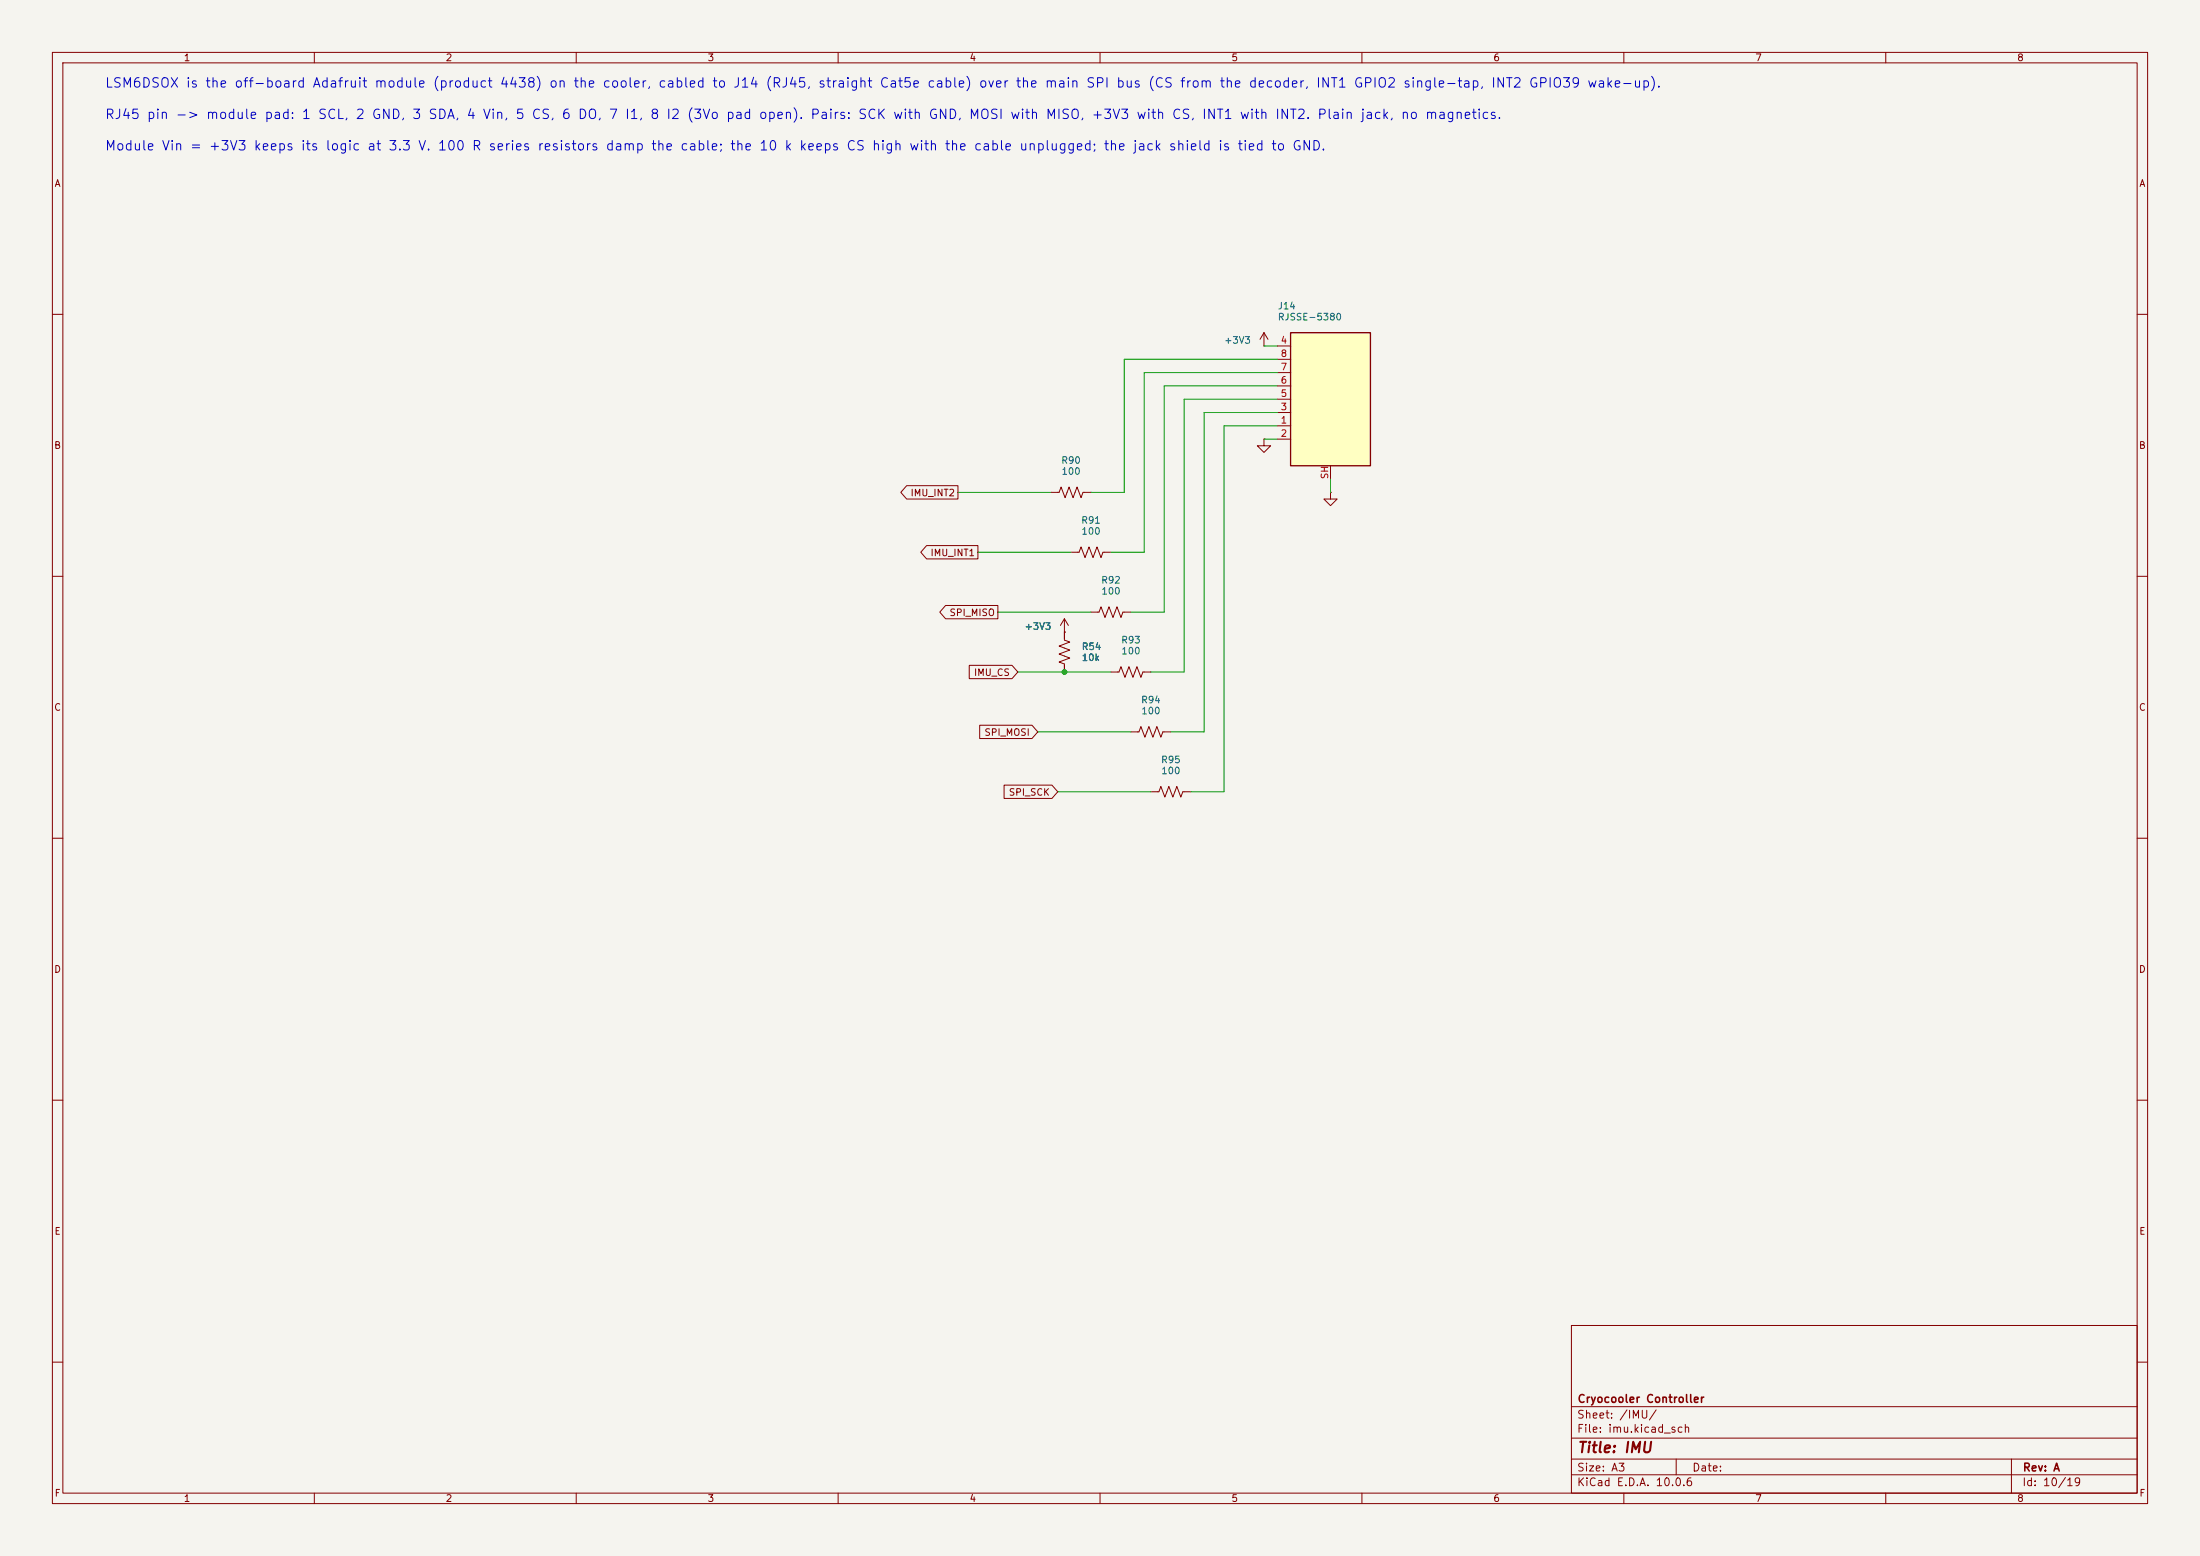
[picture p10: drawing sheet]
(kicad_sch
 (version 20260306)
 (generator "eeschema")
 (generator_version "10.0")
 (paper "A3")
 (title_block
  (title "IMU")
  (rev "A")
  (company "Cryocooler Controller"))
 (lib_symbols
  (symbol "Device:R_US"
   (pin_numbers (hide yes))
   (pin_names
    (offset 0)) (exclude_from_sim no) (in_bom yes) (on_board yes)
   (in_pos_files yes)
   (duplicate_pin_numbers_are_jumpers no)
   (property "Reference" "R" (at 2.54 0 90) (show_name no) (do_not_autoplace no) (effects (font (size 1.27 1.27))))
   (property "Value" "R_US" (at -2.54 0 90) (show_name no) (do_not_autoplace no) (effects (font (size 1.27 1.27))))
   (property "Footprint" "" (at 1.016 -0.254 90) (show_name no) (do_not_autoplace no) (hide yes) (effects (font (size 1.27 1.27))))
   (property "Datasheet" "" (at 0 0 0) (show_name no) (do_not_autoplace no) (hide yes) (effects (font (size 1.27 1.27))))
   (property "Description" "Resistor, US symbol" (at 0 0 0) (show_name no) (do_not_autoplace no) (hide yes) (effects (font (size 1.27 1.27))))
   (symbol "R_US_0_1"
    (polyline (pts (xy 0 2.286) (xy 0 2.54)) (stroke (width 0) (type default)) (fill (type none)))
    (polyline (pts (xy 0 2.286) (xy 1.016 1.905) (xy 0 1.524) (xy -1.016 1.143) (xy 0 0.762)) (stroke (width 0) (type default)) (fill (type none)))
    (polyline (pts (xy 0 0.762) (xy 1.016 0.381) (xy 0 0) (xy -1.016 -0.381) (xy 0 -0.762)) (stroke (width 0) (type default)) (fill (type none)))
    (polyline (pts (xy 0 -0.762) (xy 1.016 -1.143) (xy 0 -1.524) (xy -1.016 -1.905) (xy 0 -2.286)) (stroke (width 0) (type default)) (fill (type none)))
    (polyline (pts (xy 0 -2.286) (xy 0 -2.54)) (stroke (width 0) (type default)) (fill (type none))))
   (symbol "R_US_1_1"
    (pin passive line (at 0 3.81 270) (length 1.27) (name "" (effects (font (size 1.27 1.27)))) (number "1" (effects (font (size 1.27 1.27)))))
    (pin passive line (at 0 -3.81 90) (length 1.27) (name "" (effects (font (size 1.27 1.27)))) (number "2" (effects (font (size 1.27 1.27))))))
   (embedded_fonts no))
  (symbol "cryocooler:8P8C_Shielded_Rails_At_Ends"
   (pin_names
    (offset 1.016)) (exclude_from_sim no) (in_bom yes) (on_board yes)
   (in_pos_files yes)
   (duplicate_pin_numbers_are_jumpers no)
   (property "Reference" "J" (at 7.62 15.24 0) (show_name no) (do_not_autoplace no) (effects (font (size 1.27 1.27)) (justify left)))
   (property "Value" "8P8C_Shielded_Rails_At_Ends" (at -7.62 15.24 0) (show_name no) (do_not_autoplace no) (effects (font (size 1.27 1.27)) (justify left)))
   (property "Footprint" "" (at 0 0 0) (show_name no) (do_not_autoplace no) (hide yes) (effects (font (size 1.27 1.27))))
   (property "Datasheet" "" (at 0 0 0) (show_name no) (do_not_autoplace no) (hide yes) (effects (font (size 1.27 1.27))))
   (property "Description" "RJ connector, 8P8C (8 positions 8 connected), RJ31/RJ32/RJ33/RJ34/RJ35/RJ41/RJ45/RJ49/RJ61, Shielded" (at 0 0 0) (show_name no) (do_not_autoplace no) (hide yes) (effects (font (size 1.27 1.27))))
   (symbol "8P8C_Shielded_Rails_At_Ends_0_1"
    (rectangle (start -7.62 12.7) (end 7.62 -12.7) (stroke (width 0.254) (type default)) (fill (type background))))
   (symbol "8P8C_Shielded_Rails_At_Ends_1_1"
    (pin passive line (at 10.16 -5.08 180) (length 2.54) (name "" (effects (font (size 1.27 1.27)))) (number "1" (effects (font (size 1.27 1.27)))))
    (pin passive line (at 10.16 -7.62 180) (length 2.54) (name "" (effects (font (size 1.27 1.27)))) (number "2" (effects (font (size 1.27 1.27)))))
    (pin passive line (at 10.16 -2.54 180) (length 2.54) (name "" (effects (font (size 1.27 1.27)))) (number "3" (effects (font (size 1.27 1.27)))))
    (pin passive line (at 10.16 10.16 180) (length 2.54) (name "" (effects (font (size 1.27 1.27)))) (number "4" (effects (font (size 1.27 1.27)))))
    (pin passive line (at 10.16 0 180) (length 2.54) (name "" (effects (font (size 1.27 1.27)))) (number "5" (effects (font (size 1.27 1.27)))))
    (pin passive line (at 10.16 2.54 180) (length 2.54) (name "" (effects (font (size 1.27 1.27)))) (number "6" (effects (font (size 1.27 1.27)))))
    (pin passive line (at 10.16 5.08 180) (length 2.54) (name "" (effects (font (size 1.27 1.27)))) (number "7" (effects (font (size 1.27 1.27)))))
    (pin passive line (at 10.16 7.62 180) (length 2.54) (name "" (effects (font (size 1.27 1.27)))) (number "8" (effects (font (size 1.27 1.27)))))
    (pin passive line (at 0 -15.24 90) (length 2.54) (name "" (effects (font (size 1.27 1.27)))) (number "SH" (effects (font (size 1.27 1.27))))))
   (embedded_fonts no))
  (symbol "power:+3V3"
   (power global)
   (pin_numbers (hide yes))
   (pin_names
    (offset 0) (hide yes)) (exclude_from_sim no) (in_bom yes) (on_board yes)
   (in_pos_files yes)
   (duplicate_pin_numbers_are_jumpers no)
   (property "Reference" "#PWR" (at 0 -3.81 0) (show_name no) (do_not_autoplace no) (hide yes) (effects (font (size 1.27 1.27))))
   (property "Value" "+3V3" (at 0 3.556 0) (show_name no) (do_not_autoplace no) (effects (font (size 1.27 1.27))))
   (property "Footprint" "" (at 0 0 0) (show_name no) (do_not_autoplace no) (hide yes) (effects (font (size 1.27 1.27))))
   (property "Datasheet" "" (at 0 0 0) (show_name no) (do_not_autoplace no) (hide yes) (effects (font (size 1.27 1.27))))
   (property "Description" "Power symbol creates a global label with name \"+3V3\"" (at 0 0 0) (show_name no) (do_not_autoplace no) (hide yes) (effects (font (size 1.27 1.27))))
   (symbol "+3V3_0_1"
    (polyline (pts (xy -0.762 1.27) (xy 0 2.54)) (stroke (width 0) (type default)) (fill (type none)))
    (polyline (pts (xy 0 2.54) (xy 0.762 1.27)) (stroke (width 0) (type default)) (fill (type none)))
    (polyline (pts (xy 0 0) (xy 0 2.54)) (stroke (width 0) (type default)) (fill (type none))))
   (symbol "+3V3_1_1"
    (pin power_in line (at 0 0 90) (length 0) (name "" (effects (font (size 1.27 1.27)))) (number "1" (effects (font (size 1.27 1.27))))))
   (embedded_fonts no))
  (symbol "power:GND"
   (power global)
   (pin_numbers (hide yes))
   (pin_names
    (offset 0) (hide yes)) (exclude_from_sim no) (in_bom yes) (on_board yes)
   (in_pos_files yes)
   (duplicate_pin_numbers_are_jumpers no)
   (property "Reference" "#PWR" (at 0 -6.35 0) (show_name no) (do_not_autoplace no) (hide yes) (effects (font (size 1.27 1.27))))
   (property "Value" "GND" (at 0 -3.81 0) (show_name no) (do_not_autoplace no) (effects (font (size 1.27 1.27))))
   (property "Footprint" "" (at 0 0 0) (show_name no) (do_not_autoplace no) (hide yes) (effects (font (size 1.27 1.27))))
   (property "Datasheet" "" (at 0 0 0) (show_name no) (do_not_autoplace no) (hide yes) (effects (font (size 1.27 1.27))))
   (property "Description" "Power symbol creates a global label with name \"GND\" , ground" (at 0 0 0) (show_name no) (do_not_autoplace no) (hide yes) (effects (font (size 1.27 1.27))))
   (symbol "GND_0_1"
    (polyline (pts (xy 0 0) (xy 0 -1.27) (xy 1.27 -1.27) (xy 0 -2.54) (xy -1.27 -1.27) (xy 0 -1.27)) (stroke (width 0) (type default)) (fill (type none))))
   (symbol "GND_1_1"
    (pin power_in line (at 0 0 270) (length 0) (name "" (effects (font (size 1.27 1.27)))) (number "1" (effects (font (size 1.27 1.27))))))
   (embedded_fonts no)))
 (text "Module Vin = +3V3 keeps its logic at 3.3 V. 100 R series resistors damp the cable; the 10 k keeps CS high with the cable unplugged; the jack shield is tied to GND."
  (exclude_from_sim no)
  (at 20 27 0)
  (effects (font (size 1.8 1.8)) (justify left top)))
 (text "LSM6DSOX is the off-board Adafruit module (product 4438) on the cooler, cabled to J14 (RJ45, straight Cat5e cable) over the main SPI bus (CS from the decoder, INT1 GPIO2 single-tap, INT2 GPIO39 wake-up)."
  (exclude_from_sim no)
  (at 20 15 0)
  (effects (font (size 1.8 1.8)) (justify left top)))
 (text "RJ45 pin -> module pad: 1 SCL, 2 GND, 3 SDA, 4 Vin, 5 CS, 6 DO, 7 I1, 8 I2 (3Vo pad open). Pairs: SCK with GND, MOSI with MISO, +3V3 with CS, INT1 with INT2. Plain jack, no magnetics."
  (exclude_from_sim no)
  (at 20 21 0)
  (effects (font (size 1.8 1.8)) (justify left top)))
 (junction
  (at 203.2 128.27)
  (diameter 0)
  (color 0 0 0 0))
 (wire
  (pts (xy 208.28 93.98) (xy 214.63 93.98))
  (stroke (width 0) (type default)))
 (wire
  (pts (xy 223.52 139.7) (xy 229.87 139.7))
  (stroke (width 0) (type default)))
 (wire
  (pts (xy 214.63 68.58) (xy 243.84 68.58))
  (stroke (width 0) (type default)))
 (wire
  (pts (xy 226.06 76.2) (xy 243.84 76.2))
  (stroke (width 0) (type default)))
 (wire
  (pts (xy 198.12 139.7) (xy 215.9 139.7))
  (stroke (width 0) (type default)))
 (wire
  (pts (xy 222.25 73.66) (xy 243.84 73.66))
  (stroke (width 0) (type default)))
 (wire
  (pts (xy 212.09 105.41) (xy 218.44 105.41))
  (stroke (width 0) (type default)))
 (wire
  (pts (xy 215.9 116.84) (xy 222.25 116.84))
  (stroke (width 0) (type default)))
 (wire
  (pts (xy 227.33 151.13) (xy 233.68 151.13))
  (stroke (width 0) (type default)))
 (wire
  (pts (xy 186.69 105.41) (xy 204.47 105.41))
  (stroke (width 0) (type default)))
 (wire
  (pts (xy 218.44 71.12) (xy 218.44 105.41))
  (stroke (width 0) (type default)))
 (wire
  (pts (xy 241.3 66.04) (xy 243.84 66.04))
  (stroke (width 0) (type default)))
 (wire
  (pts (xy 229.87 78.74) (xy 243.84 78.74))
  (stroke (width 0) (type default)))
 (wire
  (pts (xy 194.31 128.27) (xy 203.2 128.27))
  (stroke (width 0) (type default)))
 (wire
  (pts (xy 254 91.44) (xy 254 93.98))
  (stroke (width 0) (type default)))
 (wire
  (pts (xy 214.63 68.58) (xy 214.63 93.98))
  (stroke (width 0) (type default)))
 (wire
  (pts (xy 203.2 128.27) (xy 212.09 128.27))
  (stroke (width 0) (type default)))
 (wire
  (pts (xy 222.25 73.66) (xy 222.25 116.84))
  (stroke (width 0) (type default)))
 (wire
  (pts (xy 201.93 151.13) (xy 219.71 151.13))
  (stroke (width 0) (type default)))
 (wire
  (pts (xy 182.88 93.98) (xy 200.66 93.98))
  (stroke (width 0) (type default)))
 (wire
  (pts (xy 229.87 78.74) (xy 229.87 139.7))
  (stroke (width 0) (type default)))
 (wire
  (pts (xy 233.68 81.28) (xy 233.68 151.13))
  (stroke (width 0) (type default)))
 (wire
  (pts (xy 226.06 76.2) (xy 226.06 128.27))
  (stroke (width 0) (type default)))
 (wire
  (pts (xy 241.3 83.82) (xy 243.84 83.82))
  (stroke (width 0) (type default)))
 (wire
  (pts (xy 233.68 81.28) (xy 243.84 81.28))
  (stroke (width 0) (type default)))
 (wire
  (pts (xy 190.5 116.84) (xy 208.28 116.84))
  (stroke (width 0) (type default)))
 (wire
  (pts (xy 219.71 128.27) (xy 226.06 128.27))
  (stroke (width 0) (type default)))
 (wire
  (pts (xy 218.44 71.12) (xy 243.84 71.12))
  (stroke (width 0) (type default)))
 (global_label "SPI_SCK"
  (shape input)
  (at 201.93 151.13 180)
  (fields_autoplaced yes)
  (effects (font (size 1.27 1.27)) (justify right))
  (property "Intersheetrefs" "${INTERSHEET_REFS}" (at 201.93 151.13 0) (hide yes) (show_name no) (do_not_autoplace no) (effects (font (size 1.27 1.27)) (justify right))))
 (global_label "IMU_INT2"
  (shape output)
  (at 182.88 93.98 180)
  (fields_autoplaced yes)
  (effects (font (size 1.27 1.27)) (justify right))
  (property "Intersheetrefs" "${INTERSHEET_REFS}" (at 182.88 93.98 0) (hide yes) (show_name no) (do_not_autoplace no) (effects (font (size 1.27 1.27)) (justify right))))
 (global_label "SPI_MOSI"
  (shape input)
  (at 198.12 139.7 180)
  (fields_autoplaced yes)
  (effects (font (size 1.27 1.27)) (justify right))
  (property "Intersheetrefs" "${INTERSHEET_REFS}" (at 198.12 139.7 0) (hide yes) (show_name no) (do_not_autoplace no) (effects (font (size 1.27 1.27)) (justify right))))
 (global_label "IMU_INT1"
  (shape output)
  (at 186.69 105.41 180)
  (fields_autoplaced yes)
  (effects (font (size 1.27 1.27)) (justify right))
  (property "Intersheetrefs" "${INTERSHEET_REFS}" (at 186.69 105.41 0) (hide yes) (show_name no) (do_not_autoplace no) (effects (font (size 1.27 1.27)) (justify right))))
 (global_label "IMU_CS"
  (shape input)
  (at 194.31 128.27 180)
  (fields_autoplaced yes)
  (effects (font (size 1.27 1.27)) (justify right))
  (property "Intersheetrefs" "${INTERSHEET_REFS}" (at 194.31 128.27 0) (hide yes) (show_name no) (do_not_autoplace no) (effects (font (size 1.27 1.27)) (justify right))))
 (global_label "SPI_MISO"
  (shape output)
  (at 190.5 116.84 180)
  (fields_autoplaced yes)
  (effects (font (size 1.27 1.27)) (justify right))
  (property "Intersheetrefs" "${INTERSHEET_REFS}" (at 190.5 116.84 0) (hide yes) (show_name no) (do_not_autoplace no) (effects (font (size 1.27 1.27)) (justify right))))
 (symbol
  (lib_id "power:GND")
  (at 241.3 83.82 0)
  (unit 1)
  (body_style 1)
  (exclude_from_sim no)
  (in_bom no)
  (on_board no)
  (in_pos_files yes)
  (dnp no)
  (property "Reference" "#PWR191" (at 241.3 83.82 0) (hide yes) (show_name no) (do_not_autoplace no) (effects (font (size 1.27 1.27))))
  (property "Value" "GND" (at 241.3 83.82 0) (hide yes) (show_name no) (do_not_autoplace no) (effects (font (size 1.27 1.27))))
  (property "Footprint" "" (at 241.3 83.82 0) (hide yes) (show_name no) (do_not_autoplace no) (effects (font (size 1.27 1.27))))
  (property "Datasheet" "" (at 241.3 83.82 0) (hide yes) (show_name no) (do_not_autoplace no) (effects (font (size 1.27 1.27))))
  (property "Description" "Power symbol creates a global label with name \\\"GND\\\" , ground" (at 241.3 83.82 0) (hide yes) (show_name no) (do_not_autoplace no) (effects (font (size 1.27 1.27))))
  (pin "1"))
 (symbol
  (lib_id "Device:R_US")
  (at 215.9 128.27 90)
  (unit 1)
  (body_style 1)
  (exclude_from_sim no)
  (in_bom yes)
  (on_board yes)
  (in_pos_files yes)
  (dnp no)
  (property "Reference" "R93" (at 215.9 122.154 270) (show_name no) (do_not_autoplace no) (effects (font (size 1.27 1.27))))
  (property "Value" "100" (at 215.9 124.254 270) (show_name no) (do_not_autoplace no) (effects (font (size 1.27 1.27))))
  (property "Footprint" "Resistor_SMD:R_0402_1005Metric" (at 215.9 128.27 0) (hide yes) (show_name no) (do_not_autoplace no) (effects (font (size 1.27 1.27))))
  (property "Datasheet" "https://www.digikey.com/en/products/result?keywords=RC0402FR-07100RL" (at 215.9 128.27 0) (hide yes) (show_name no) (do_not_autoplace no) (effects (font (size 1.27 1.27))))
  (property "Description" "Resistor, US symbol" (at 215.9 128.27 0) (hide yes) (show_name no) (do_not_autoplace no) (effects (font (size 1.27 1.27))))
  (property "Product" "https://www.digikey.com/en/products/result?keywords=RC0402FR-07100RL" (at 215.9 128.27 0) (hide yes) (show_name no) (do_not_autoplace no) (effects (font (size 1.27 1.27))))
  (pin "1")
  (pin "2"))
 (symbol
  (lib_id "Device:R_US")
  (at 219.71 139.7 90)
  (unit 1)
  (body_style 1)
  (exclude_from_sim no)
  (in_bom yes)
  (on_board yes)
  (in_pos_files yes)
  (dnp no)
  (property "Reference" "R94" (at 219.71 133.584 270) (show_name no) (do_not_autoplace no) (effects (font (size 1.27 1.27))))
  (property "Value" "100" (at 219.71 135.684 270) (show_name no) (do_not_autoplace no) (effects (font (size 1.27 1.27))))
  (property "Footprint" "Resistor_SMD:R_0402_1005Metric" (at 219.71 139.7 0) (hide yes) (show_name no) (do_not_autoplace no) (effects (font (size 1.27 1.27))))
  (property "Datasheet" "https://www.digikey.com/en/products/result?keywords=RC0402FR-07100RL" (at 219.71 139.7 0) (hide yes) (show_name no) (do_not_autoplace no) (effects (font (size 1.27 1.27))))
  (property "Description" "Resistor, US symbol" (at 219.71 139.7 0) (hide yes) (show_name no) (do_not_autoplace no) (effects (font (size 1.27 1.27))))
  (property "Product" "https://www.digikey.com/en/products/result?keywords=RC0402FR-07100RL" (at 219.71 139.7 0) (hide yes) (show_name no) (do_not_autoplace no) (effects (font (size 1.27 1.27))))
  (pin "1")
  (pin "2"))
 (symbol
  (lib_id "Device:R_US")
  (at 208.28 105.41 90)
  (unit 1)
  (body_style 1)
  (exclude_from_sim no)
  (in_bom yes)
  (on_board yes)
  (in_pos_files yes)
  (dnp no)
  (property "Reference" "R91" (at 208.28 99.294 270) (show_name no) (do_not_autoplace no) (effects (font (size 1.27 1.27))))
  (property "Value" "100" (at 208.28 101.394 270) (show_name no) (do_not_autoplace no) (effects (font (size 1.27 1.27))))
  (property "Footprint" "Resistor_SMD:R_0402_1005Metric" (at 208.28 105.41 0) (hide yes) (show_name no) (do_not_autoplace no) (effects (font (size 1.27 1.27))))
  (property "Datasheet" "https://www.digikey.com/en/products/result?keywords=RC0402FR-07100RL" (at 208.28 105.41 0) (hide yes) (show_name no) (do_not_autoplace no) (effects (font (size 1.27 1.27))))
  (property "Description" "Resistor, US symbol" (at 208.28 105.41 0) (hide yes) (show_name no) (do_not_autoplace no) (effects (font (size 1.27 1.27))))
  (property "Product" "https://www.digikey.com/en/products/result?keywords=RC0402FR-07100RL" (at 208.28 105.41 0) (hide yes) (show_name no) (do_not_autoplace no) (effects (font (size 1.27 1.27))))
  (pin "1")
  (pin "2"))
 (symbol
  (lib_id "cryocooler:8P8C_Shielded_Rails_At_Ends")
  (at 254 76.2 0)
  (mirror y)
  (unit 1)
  (body_style 1)
  (exclude_from_sim no)
  (in_bom yes)
  (on_board yes)
  (in_pos_files yes)
  (dnp no)
  (property "Reference" "J14" (at 243.84 58.4 0) (show_name no) (do_not_autoplace no) (effects (font (size 1.27 1.27)) (justify right)))
  (property "Value" "RJSSE-5380" (at 243.84 60.5 0) (show_name no) (do_not_autoplace no) (effects (font (size 1.27 1.27)) (justify right)))
  (property "Footprint" "cryocooler:RJ45_Amphenol_RJSSE-5380_Horizontal" (at 254 76.2 0) (hide yes) (show_name no) (do_not_autoplace no) (effects (font (size 1.27 1.27))))
  (property "Datasheet" "https://www.digikey.com/en/products/result?keywords=RJSSE-5380" (at 254 76.2 0) (hide yes) (show_name no) (do_not_autoplace no) (effects (font (size 1.27 1.27))))
  (property "Description" "RJ connector, 8P8C (8 positions 8 connected), RJ31/RJ32/RJ33/RJ34/RJ35/RJ41/RJ45/RJ49/RJ61, Shielded" (at 254 76.2 0) (hide yes) (show_name no) (do_not_autoplace no) (effects (font (size 1.27 1.27))))
  (property "Product" "https://www.digikey.com/en/products/result?keywords=RJSSE-5380" (at 254 76.2 0) (hide yes) (show_name no) (do_not_autoplace no) (effects (font (size 1.27 1.27))))
  (pin "4")
  (pin "8")
  (pin "7")
  (pin "6")
  (pin "5")
  (pin "3")
  (pin "1")
  (pin "2")
  (pin "SH"))
 (symbol
  (lib_id "power:GND")
  (at 254 93.98 0)
  (unit 1)
  (body_style 1)
  (exclude_from_sim no)
  (in_bom no)
  (on_board no)
  (in_pos_files yes)
  (dnp no)
  (property "Reference" "#PWR192" (at 254 93.98 0) (hide yes) (show_name no) (do_not_autoplace no) (effects (font (size 1.27 1.27))))
  (property "Value" "GND" (at 254 93.98 0) (hide yes) (show_name no) (do_not_autoplace no) (effects (font (size 1.27 1.27))))
  (property "Footprint" "" (at 254 93.98 0) (hide yes) (show_name no) (do_not_autoplace no) (effects (font (size 1.27 1.27))))
  (property "Datasheet" "" (at 254 93.98 0) (hide yes) (show_name no) (do_not_autoplace no) (effects (font (size 1.27 1.27))))
  (property "Description" "Power symbol creates a global label with name \\\"GND\\\" , ground" (at 254 93.98 0) (hide yes) (show_name no) (do_not_autoplace no) (effects (font (size 1.27 1.27))))
  (pin "1"))
 (symbol
  (lib_id "Device:R_US")
  (at 203.2 124.46 0)
  (unit 1)
  (body_style 1)
  (exclude_from_sim no)
  (in_bom yes)
  (on_board yes)
  (in_pos_files yes)
  (dnp no)
  (property "Reference" "R54" (at 206.416 123.41 0) (show_name no) (do_not_autoplace no) (effects (font (size 1.27 1.27)) (justify left)))
  (property "Value" "10k" (at 206.416 125.51 0) (show_name no) (do_not_autoplace no) (effects (font (size 1.27 1.27)) (justify left)))
  (property "Footprint" "Resistor_SMD:R_0402_1005Metric" (at 203.2 124.46 0) (hide yes) (show_name no) (do_not_autoplace no) (effects (font (size 1.27 1.27))))
  (property "Datasheet" "https://www.digikey.com/en/products/result?keywords=RC0402FR-0710KL" (at 203.2 124.46 0) (hide yes) (show_name no) (do_not_autoplace no) (effects (font (size 1.27 1.27))))
  (property "Description" "Resistor, US symbol" (at 203.2 124.46 0) (hide yes) (show_name no) (do_not_autoplace no) (effects (font (size 1.27 1.27))))
  (property "Product" "https://www.digikey.com/en/products/result?keywords=RC0402FR-0710KL" (at 203.2 124.46 0) (hide yes) (show_name no) (do_not_autoplace no) (effects (font (size 1.27 1.27))))
  (pin "1")
  (pin "2"))
 (symbol
  (lib_id "Device:R_US")
  (at 223.52 151.13 90)
  (unit 1)
  (body_style 1)
  (exclude_from_sim no)
  (in_bom yes)
  (on_board yes)
  (in_pos_files yes)
  (dnp no)
  (property "Reference" "R95" (at 223.52 145.014 270) (show_name no) (do_not_autoplace no) (effects (font (size 1.27 1.27))))
  (property "Value" "100" (at 223.52 147.114 270) (show_name no) (do_not_autoplace no) (effects (font (size 1.27 1.27))))
  (property "Footprint" "Resistor_SMD:R_0402_1005Metric" (at 223.52 151.13 0) (hide yes) (show_name no) (do_not_autoplace no) (effects (font (size 1.27 1.27))))
  (property "Datasheet" "https://www.digikey.com/en/products/result?keywords=RC0402FR-07100RL" (at 223.52 151.13 0) (hide yes) (show_name no) (do_not_autoplace no) (effects (font (size 1.27 1.27))))
  (property "Description" "Resistor, US symbol" (at 223.52 151.13 0) (hide yes) (show_name no) (do_not_autoplace no) (effects (font (size 1.27 1.27))))
  (property "Product" "https://www.digikey.com/en/products/result?keywords=RC0402FR-07100RL" (at 223.52 151.13 0) (hide yes) (show_name no) (do_not_autoplace no) (effects (font (size 1.27 1.27))))
  (pin "1")
  (pin "2"))
 (symbol
  (lib_id "power:+3V3")
  (at 241.3 66.04 0)
  (unit 1)
  (body_style 1)
  (exclude_from_sim no)
  (in_bom no)
  (on_board no)
  (in_pos_files yes)
  (dnp no)
  (property "Reference" "#PWR190" (at 241.3 66.04 0) (hide yes) (show_name no) (do_not_autoplace no) (effects (font (size 1.27 1.27))))
  (property "Value" "+3V3" (at 238.9 64.94 0) (show_name no) (do_not_autoplace no) (effects (font (size 1.27 1.27)) (justify right)))
  (property "Footprint" "" (at 241.3 66.04 0) (hide yes) (show_name no) (do_not_autoplace no) (effects (font (size 1.27 1.27))))
  (property "Datasheet" "" (at 241.3 66.04 0) (hide yes) (show_name no) (do_not_autoplace no) (effects (font (size 1.27 1.27))))
  (property "Description" "Power symbol creates a global label with name \\\"+3V3\\\"" (at 241.3 66.04 0) (hide yes) (show_name no) (do_not_autoplace no) (effects (font (size 1.27 1.27))))
  (pin "1"))
 (symbol
  (lib_id "Device:R_US")
  (at 204.47 93.98 90)
  (unit 1)
  (body_style 1)
  (exclude_from_sim no)
  (in_bom yes)
  (on_board yes)
  (in_pos_files yes)
  (dnp no)
  (property "Reference" "R90" (at 204.47 87.864 270) (show_name no) (do_not_autoplace no) (effects (font (size 1.27 1.27))))
  (property "Value" "100" (at 204.47 89.964 270) (show_name no) (do_not_autoplace no) (effects (font (size 1.27 1.27))))
  (property "Footprint" "Resistor_SMD:R_0402_1005Metric" (at 204.47 93.98 0) (hide yes) (show_name no) (do_not_autoplace no) (effects (font (size 1.27 1.27))))
  (property "Datasheet" "https://www.digikey.com/en/products/result?keywords=RC0402FR-07100RL" (at 204.47 93.98 0) (hide yes) (show_name no) (do_not_autoplace no) (effects (font (size 1.27 1.27))))
  (property "Description" "Resistor, US symbol" (at 204.47 93.98 0) (hide yes) (show_name no) (do_not_autoplace no) (effects (font (size 1.27 1.27))))
  (property "Product" "https://www.digikey.com/en/products/result?keywords=RC0402FR-07100RL" (at 204.47 93.98 0) (hide yes) (show_name no) (do_not_autoplace no) (effects (font (size 1.27 1.27))))
  (pin "1")
  (pin "2"))
 (symbol
  (lib_id "Device:R_US")
  (at 212.09 116.84 90)
  (unit 1)
  (body_style 1)
  (exclude_from_sim no)
  (in_bom yes)
  (on_board yes)
  (in_pos_files yes)
  (dnp no)
  (property "Reference" "R92" (at 212.09 110.724 270) (show_name no) (do_not_autoplace no) (effects (font (size 1.27 1.27))))
  (property "Value" "100" (at 212.09 112.824 270) (show_name no) (do_not_autoplace no) (effects (font (size 1.27 1.27))))
  (property "Footprint" "Resistor_SMD:R_0402_1005Metric" (at 212.09 116.84 0) (hide yes) (show_name no) (do_not_autoplace no) (effects (font (size 1.27 1.27))))
  (property "Datasheet" "https://www.digikey.com/en/products/result?keywords=RC0402FR-07100RL" (at 212.09 116.84 0) (hide yes) (show_name no) (do_not_autoplace no) (effects (font (size 1.27 1.27))))
  (property "Description" "Resistor, US symbol" (at 212.09 116.84 0) (hide yes) (show_name no) (do_not_autoplace no) (effects (font (size 1.27 1.27))))
  (property "Product" "https://www.digikey.com/en/products/result?keywords=RC0402FR-07100RL" (at 212.09 116.84 0) (hide yes) (show_name no) (do_not_autoplace no) (effects (font (size 1.27 1.27))))
  (pin "1")
  (pin "2"))
 (symbol
  (lib_id "power:+3V3")
  (at 203.2 120.65 0)
  (unit 1)
  (body_style 1)
  (exclude_from_sim no)
  (in_bom no)
  (on_board no)
  (in_pos_files yes)
  (dnp no)
  (property "Reference" "#PWR193" (at 203.2 120.65 0) (hide yes) (show_name no) (do_not_autoplace no) (effects (font (size 1.27 1.27))))
  (property "Value" "+3V3" (at 200.8 119.55 0) (show_name no) (do_not_autoplace no) (effects (font (size 1.27 1.27)) (justify right)))
  (property "Footprint" "" (at 203.2 120.65 0) (hide yes) (show_name no) (do_not_autoplace no) (effects (font (size 1.27 1.27))))
  (property "Datasheet" "" (at 203.2 120.65 0) (hide yes) (show_name no) (do_not_autoplace no) (effects (font (size 1.27 1.27))))
  (property "Description" "Power symbol creates a global label with name \\\"+3V3\\\"" (at 203.2 120.65 0) (hide yes) (show_name no) (do_not_autoplace no) (effects (font (size 1.27 1.27))))
  (pin "1")))
